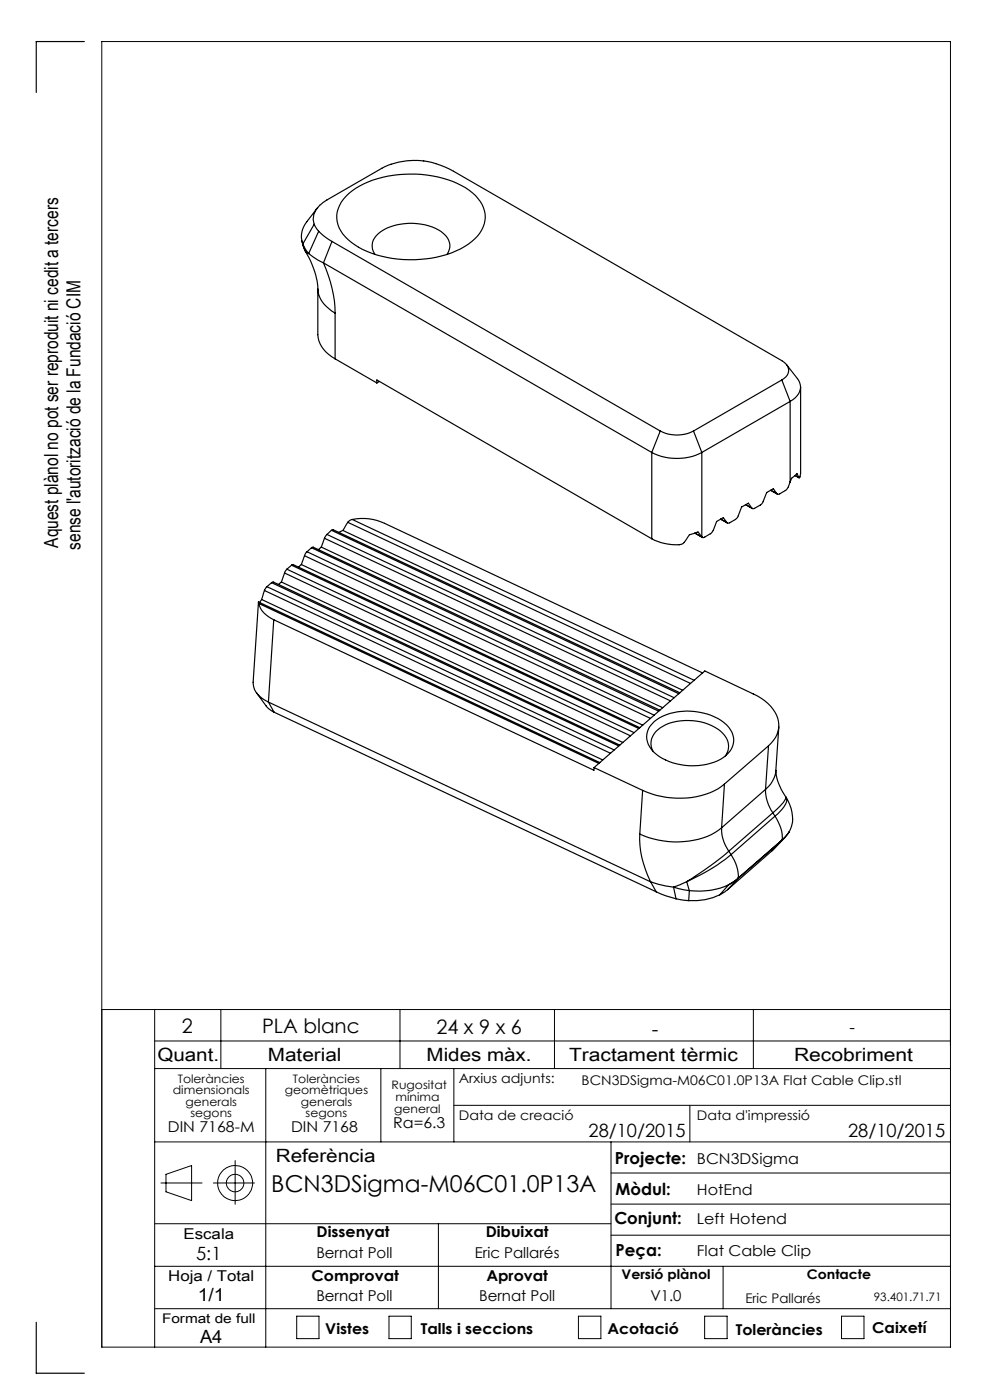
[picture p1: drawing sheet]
<svg xmlns="http://www.w3.org/2000/svg" width="210mm" height="297mm" viewBox="0 0 210 297" stroke-linecap="round" stroke-linejoin="round" font-family="sans-serif">
<g fill="none" stroke="#000" stroke-width=".21">
<path d="M21.6 214.2h180M32.8 214.2v71.6M46.8 214.2v12.5M84.8 214.2v12.5M117.6 214.2v12.5M159.8 214.2v12.5M32.8 220.8h168.8M32.8 226.7h168.8M56.4 226.7v59.1M80.8 226.7v15.5M96.3 226.7v15.5M96.3 234.5h105.3"/>
<path d="M146.3 234.5v7.7M32.8 259.6h96.8M32.8 242.2h168.8M34.1 251h8.8M35.2 249.1l5.4-1.8v7.4l-5.4-1.9zM45.3 251h8.7M49.9 246.2v9.3M93 259.6v18M129.6 242.2v35.4M129.6 255.4h72M129.6 248.8h72M32.8 277.6h168.8"/>
<path d="M32.8 268.6h168.8M62.9 279.2h4.8v4.8h-4.8zM82.5 279.2h4.7v4.8h-4.7zM122.7 279.2h4.8v4.8h-4.8zM129.6 262h72M149.5 279.2h4.7v4.8h-4.7zM153.4 268.6v9M178.5 279.2h4.8v4.8h-4.8zM21.6 285.8h180v-277h-180v277"/>
<circle cx="49.9" cy="251" r="3.7"/>
<circle cx="49.9" cy="251" r="1.86"/>
</g>
<g fill="none" stroke="#000" stroke-width=".25">
<path d="M17.9 8.8h-10.2v10.8M64.1 51.1l.7 2.3M64.2 51.7l.4 .8 .9 1.3M64.2 51.7l.6 1.7M64.9 53.4l.1 .2M65 53.6a17 17 0 0 1 2.4 7.7M65 53.6l.5 .2M65.5 53.8l1.9 1.4 1.2 .6M66.6 47.6l1 1.5M66.6 47.6a4 4 0 0 1 1.7-4.5l1-.7 11.7-6.7a15.6 15.6 0 0 1 15.2 .6l69.6 40.2a2.17 2.17 0 0 1 1.5 2.1 2.17 2.17 0 0 1-1.5 2M66.6 47.6l-2.4 4.1M67.3 44.2l-2.2 2.8a4.8 4.8 0 0 0-.9 4.7"/>
<path d="M67.6 49.1l1.3 1.1 1.5 1M67.6 49.1l-2.1 4.7M68.6 55.8a27.3 27.3 0 0 1 2.5 10.6M68.6 55.8l69.7 40.2M70.4 51.2l69.7 40.2M70.4 51.2l-1.8 4.6M73.4 41.7a18.5 18.5 0 0 1 12.4-4.7 21.5 21.5 0 0 1 14.4 3.9 6.2 6.2 0 0 1 2.3 7.3 11.3 11.3 0 0 1-6.7 5.5 25 25 0 0 1-19.7-1.2 8.8 8.8 0 0 1-4.6-5.5 6.2 6.2 0 0 1 1.9-5.3zM79.6 54a3.3 3.3 0 0 1 1.2-4.9 12.5 12.5 0 0 1 12.8 0 3.3 3.3 0 0 1 1.2 4.9M67.4 61.3v9.7a6.3 6.3 0 0 0 3.7 5.1M67.4 61.3a6 6 0 0 0 2.9 4.7l.8 .4M71.1 76.1l8.8 5.1M71.1 66.4v9.7"/>
<path d="M166.9 77.4l2.3 2.9a2.98 2.98 0 0 1-1 4.5l-.6 .4M79.9 81.2v-.6l58.4 33.7M80.5 80.9l-.6 .3M138.3 96a11.7 11.7 0 0 0 10.6 0M138.3 96v18.3M140.1 91.4a7.7 7.7 0 0 0 7 0M140.1 91.4l-1.8 4.6M147.1 91.4l1.8 4.6M148.9 96v17.9M165.8 80.6l-18.7 10.8M165.8 80.6l1.8 4.6M167.6 85.2l-18.7 10.8"/>
<path d="M167.6 85.2v17M169.8 82.1v18.3l-.1 .8-.2 .1M61.8 119.9l.4-.1 73.5 34.6M61.8 119.9l-.9 .9M61.8 119.9l73.7 34.6M63.9 119.8l72.4 34M63.9 119.8l-.6 .5M64.6 117.9l-.7 1.9M64.6 117.9l73.4 34.5M65.1 117l-.5 .9M65.1 117l73.7 34.7M66.1 116.2l.3-.1 73.6 34.6"/>
<path d="M66.1 116.2l-1 .8M66.1 116.2l73.6 34.7M68.2 116.1l-.6 .5M68.2 116.1l72.4 34M68.8 114.2l-.6 1.9M68.8 114.2l73.4 34.5M69.4 113.4l-.6 .8M69.4 113.4l73.6 34.6M70.3 112.5l.4-.1 73.5 34.6M70.3 112.5l-.9 .9M70.3 112.5l73.7 34.7M72.7 112.5l-.8 .5"/>
<path d="M72.7 112.5l72.1 33.9M73.8 110.8l-1.1 1.7M73.8 110.8l72.7 34.2M74.7 110.2l-.4 .1-.5 .5M74.7 110.2a11 11 0 0 1 6.9 .8l67.4 31.8M74.7 110.2l72.5 34.1M147.4 113.1l1.6 .9M147.4 113.1l1.4 .8M148.8 113.9l-.7-1-1.8 .5-.4 .6a2.19 2.19 0 0 1-2.6 1.6l-3.1-.5-1.9-.8M148.8 113.9h.1M152.9 110.1l1.4 .8M152.9 110.1l1.3 .7"/>
<path d="M154.2 110.8l-.8-1-1.4 .8-.7 1.9-.3 .5-1.6 1-.5-.1M158.2 107.1l1.4 .8M158.2 107.1l1.3 .7M159.5 107.8l-.8-1.1-1.4 .9-.9 2.3-1.6 1-.5 .1-.1-.2M163.5 104l1.4 .8M163.5 104l1.2 .7M164.7 104.7l-.7-1-1.4 .8-1 2.4-1.6 1-.5-.1M167.6 102.2l-.7 1.7-1.5 .9-.4 .1-.3-.2M168.7 100.9l.8 .5M168.7 100.9l.8 .4M169.5 101.3l-.4-.8-.4 .4a2.26 2.26 0 0 0-1.1 1.3M54.8 127.7l72.4 34.1"/>
<path d="M54.9 128a5.2 5.2 0 0 0 3.2 3.5M54.9 128l-.1-.3-1.1 17a4.6 4.6 0 0 0 3.2 4.2M54.9 128l72.1 34M55.5 127.2l-.4 .6M55.5 127.2l72.3 34M56.1 125.3l-.6 1.9M56.1 125.3l73.4 34.5M56.6 124.5l-.5 .8M56.6 124.5l73.7 34.6M57.6 123.6l.4-.1 73.5 34.6M57.6 123.6l-1 .9M57.6 123.6l73.7 34.7"/>
<path d="M58.1 131.5l67.9 31.9v-.6M58.1 131.5l-1.2 17.4M59.7 123.5l72.4 34M59.7 123.5l-.6 .5M60.4 121.6l-.7 1.9M60.4 121.6l73.3 34.5M60.9 120.8l-.5 .8M60.9 120.8l73.6 34.6M54.4 147l2.3 3.1 1.4 1M56.9 148.9l81.1 38.2M56.9 148.9l1.2 2.2M58.1 151.1l81.1 38.1"/>
<path d="M138.5 159.3a3.7 3.7 0 0 1 1.6-4.9 11.5 11.5 0 0 1 13.3 1.2 3.6 3.6 0 0 1 .5 4.8M138.8 153.1a13 13 0 0 1 12.8-1 5.9 5.9 0 0 1 4 5 5.6 5.6 0 0 1-4.2 4.6 13.3 13.3 0 0 1-12.8-2.2 4.1 4.1 0 0 1 .2-6.4zM163 158.2a5.5 5.5 0 0 0 .5-8.4l-1.3-1.1-1.5-1.1-11.2-5.3-23.5 20.5M163 158.2l-9.3 8.1M163 158.2l-.6 9.3M165.2 154.2l-.6 9.2M126 162.8l10.3 4.9M135.7 176.9a20.2 20.2 0 0 0 2.3 10.2M136.3 167.7l-.6 9.2M153.1 175.6a15.8 15.8 0 0 1-12.4 2.8l-3.1-.7-1.9-.8M153.1 175.6a8.3 8.3 0 0 0 1.5 5M153.7 166.3a15.9 15.9 0 0 1-12.4 2.9l-2.1-.5-2.9-1"/>
<path d="M153.7 166.3l-.6 9.3M162.4 167.5a8.7 8.7 0 0 0 1.5 4.9M162.4 167.5l-9.3 8.1M163.9 172.4l-9.3 8.2M163.9 172.4l.5 .7M164.4 173.1a8.2 8.2 0 0 1 1.5 5M164.4 173.1l-9.3 8.2M164.6 163.4v.1a10.3 10.3 0 0 0 2.1 5.5M164.6 163.4a5.8 5.8 0 0 1-2.2 4.1M165.9 178.1l-9.3 8.2M165.9 178.1v.1M165.9 178.2l-9.3 8.1"/>
<path d="M165.9 178.2l-2.2 2.4M166.5 177.7l-2.8 2.9M166.7 169a3.5 3.5 0 0 1-1.7 2.4l-1.1 1M166.7 169v.2M166.7 169.2a6.9 6.9 0 0 1 .7 7.3M166.7 169.2a1.79 1.79 0 0 1-.4 2l-1.9 1.9M167.4 176.5l-1.5 1.6M167.4 176.5l-1.5 1.7M138 187.1l3.2 .9 1.7 .2M138 187.1l1.2 2.1M139.2 189.2l2 .8 2.2 .7M142.9 188.2l3.3 .7"/>
<path d="M142.9 188.2l.5 2.5M143.4 190.7l2.7 .4M145.7 187l-2.8 1.2M145.7 187l.5 1.9M146.2 188.9l-.1 2.2M152.7 189.8a13 13 0 0 1-6.6 1.3M154.3 188.7l-1.6 1.1M154.6 187.7h-.2a15.1 15.1 0 0 1-8.2 1.2M154.6 187.7l-1.9 2.1M154.6 180.6l-3.6 2.9-5.3 3.5M154.6 180.6l.5 .7M155.1 181.3a39.1 39.1 0 0 1-9.4 5.7"/>
<path d="M155.1 181.3a8.5 8.5 0 0 1 1.5 5M156.6 186.3l-2 1.4M156.6 186.3h.1M156.6 186.3l-2.3 2.4M163.7 180.6l-9.4 8.1M7.7 280.5v10.8h10.2"/>
</g>
<text font-size="4.9" x="57.6" y="253">BCN3DSigma-M06C01.0P13A</text>
<g font-size="4.2">
<text x="38.6" y="219">2</text>
<text x="55.6" y="219.2">PLA blanc</text>
<text x="92.6" y="219.4">24 x 9 x 6</text>
<text x="138.3" y="219.7">-</text>
</g>
<g font-size="4.1">
<text x="12.4" y="116.2" transform="rotate(-90 12.4 116.2)">Aquest plànol no pot ser reproduit ni cedit a tercers</text>
<text x="17.1" y="116.6" transform="rotate(-90 17.1 116.6)">sense l'autorització de la Fundació CIM</text>
</g>
<g font-size="3.9">
<text x="33.4" y="225">Quant.</text>
<text x="56.8" y="225">Material</text>
<text x="90.5" y="225">Mides màx.</text>
<text x="120.7" y="225">Tractament tèrmic</text>
<text x="168.4" y="225">Recobriment</text>
<text x="124.8" y="241.3">28/10/2015</text>
<text x="179.9" y="241.3">28/10/2015</text>
<text x="58.5" y="246.5">Referència</text>
<text x="41.6" y="267.2">5:1</text>
<text x="41.9" y="276.1">1/1</text>
<text x="42.4" y="284.9">A4</text>
</g>
<g font-size="3.5">
<text x="180.2" y="219.2">-</text>
<text x="130.5" y="246.8">Projecte:</text>
<text x="130.6" y="253.4">Mòdul:</text>
<text x="130.3" y="259.8">Conjunt:</text>
<text x="130.6" y="266.4">Peça:</text>
</g>
<g font-size="3.2">
<text x="83.4" y="239.3">Ra=6.3</text>
<text x="35.6" y="240.1">DIN 7168-M</text>
<text x="61.7" y="240.1">DIN 7168</text>
<text x="147.8" y="246.8">BCN3DSigma</text>
<text x="147.8" y="253.4">HotEnd</text>
<text x="38.9" y="262.9">Escala</text>
<text x="67.2" y="262.5">Dissenyat</text>
<text x="103" y="262.5">Dibuixat</text>
<text x="147.8" y="259.8">Left Hotend</text>
<text x="67.1" y="266.8">Bernat Poll</text>
<text x="100.7" y="266.8">Eric Pallarés</text>
<text x="147.8" y="266.4">Flat Cable Clip</text>
<text x="35.7" y="271.7">Hoja / Total</text>
<text x="66.1" y="271.7">Comprovat</text>
<text x="103.2" y="271.7">Aprovat</text>
<text x="67.1" y="276.1">Bernat Poll</text>
<text x="101.6" y="276.1">Bernat Poll</text>
<text x="138" y="276.1">V1.0</text>
<text x="69" y="283.1">Vistes</text>
<text x="89.3" y="283.1">Talls i seccions</text>
<text x="128.8" y="283.1">Acotació</text>
<text x="156.1" y="283.2">Toleràncies</text>
<text x="185" y="282.8">Caixetí</text>
</g>
<g font-size="2.8">
<text x="97.3" y="229.6">Arxius adjunts:</text>
<text x="123.4" y="230.2">BCN3DSigma-M06C01.0P13A Flat Cable Clip.stl</text>
<text x="97.3" y="237.7">Data de creació</text>
<text x="147.8" y="237.7">Data d'impressió</text>
<text x="131.8" y="271.4">Versió plànol</text>
<text x="171.2" y="271.4">Contacte</text>
<text x="34.4" y="280.7">Format de full</text>
<text x="158.1" y="276.3">Eric Pallarés</text>
</g>
<g font-size="2.5">
<text x="36.7" y="232.1">dimensionals</text>
<text x="37.7" y="229.6">Toleràncies</text>
<text x="60.4" y="232.1">geomètriques</text>
<text x="62.1" y="229.6">Toleràncies</text>
<text x="83.1" y="231">Rugositat</text>
<text x="83.9" y="233.5">mínima</text>
<text x="39.4" y="234.6">generals</text>
<text x="40.4" y="237.1">segons</text>
<text x="63.8" y="234.6">generals</text>
<text x="64.8" y="237.1">segons</text>
<text x="83.6" y="236.2">general</text>
<text x="185.4" y="276.1">93.401.71.71</text>
</g>
</svg>
